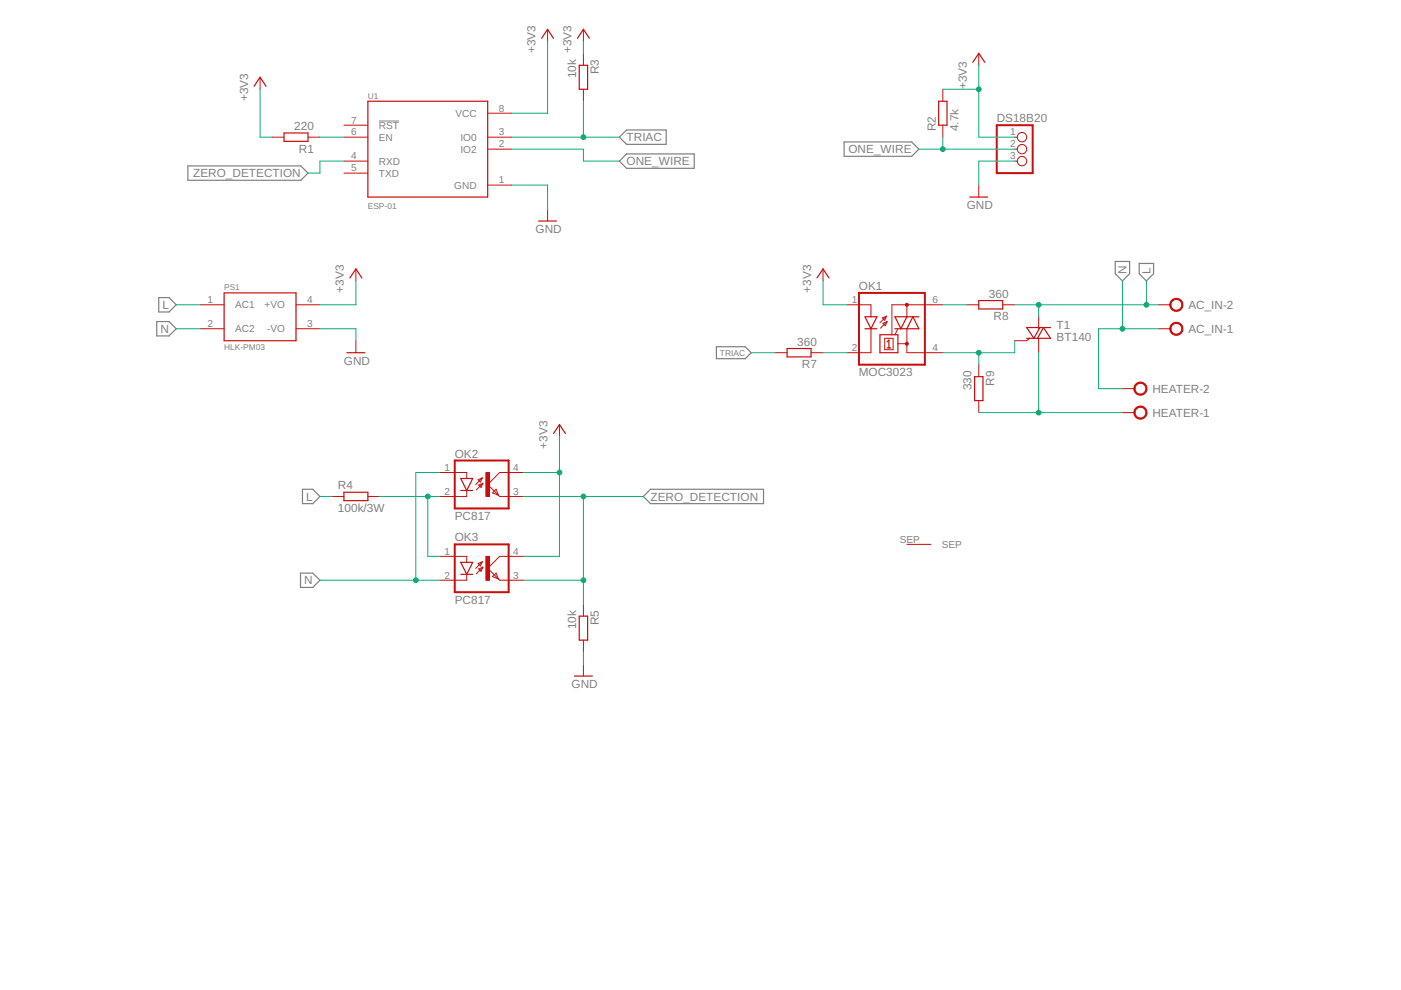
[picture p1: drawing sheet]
<svg xmlns="http://www.w3.org/2000/svg" width="297mm" height="210mm" viewBox="0 0 297 210" stroke-linecap="round" stroke-linejoin="round" font-family="sans-serif">
<path d="M80.3 25.7h4.3" fill="none" stroke="#808080" stroke-width=".21"/>
<path d="M39.8 35.2h24l1.5 1.5-1.5 1.5h-24zM131.3 34.2l1.5-1.6h14.4v3.1h-14.4zM131.3 29.1l1.5-1.5h8.4v3h-8.4zM179 30.1h14.3l1.5 1.5-1.5 1.5h-14.3zM236.5 55.4h3v2.6l-1.5 1.6-1.5-1.6zM241.5 55.9h3.1v2.1l-1.5 1.6-1.6-1.6zM33.2 68.2h2.6l1.6 1.5-1.6 1.5h-2.6zM33.7 63.1h2.1l1.6 1.5-1.6 1.5h-2.1zM151.9 73.5h6.1l1.3 1.3-1.3 1.3h-6.1zM64.1 103.7h2.2l1.5 1.6-1.5 1.5h-2.2zM136.4 105.3l1.5-1.6h24v3.1h-24zM63.7 121.5h2.6l1.5 1.5-1.5 1.5h-2.6z" fill="none" stroke="#808080" stroke-width=".25"/>
<g fill="none" stroke="#c90d0c" stroke-width=".25">
<path d="M53.9 18.3l1.2-1.9 1.3 1.9M114.8 8.1l1.3-1.9 1.2 1.9M122.4 8.1l1.3-1.9 1.3 1.9M122.8 13.8h1.8v5.1h-1.8zM206.2 13.2l1.3-1.9 1.3 1.9M60.2 28.2h5.1v1.8h-5.1zM78 21.5h25.4v20.3h-25.4zM199 21.5h1.8v5h-1.8zM74.2 58.9l1.3-1.9 1.2 1.9M114.2 46.9h3.8M173.2 58.9l1.3-1.9 1.3 1.9M205.6 41.8h3.8"/>
<path d="M47.5 62.1h15.3v10.1h-15.3zM73.6 74.8h3.8M166.9 73.9h5.1v1.8h-5.1zM183.4 67.2h2.5l-1.2 2.5zM183.4 69.7h2.5M186.6 71h3.8v3.8h-3.8zM188.1 73.8h.7M188.1 72.5l.4-.4v1.7M189.7 69.7h5.1l-1.3-2.5-1.2 2.5M192.3 67.2l-1.3 2.5-1.3-2.5h5.1M206.6 79.9h1.8v5h-1.8zM207.5 63.7h5.1v1.8h-5.1z"/>
<path d="M217.7 71.7h5l-1.5-2.3-1.2 2.3M220.5 69.4l-1.3 2.3-1.5-2.3h5M117.3 91.9l1.3-1.9 1.3 1.9M72.9 104.4h5.1v1.8h-5.1zM97.7 101.5h2.5l-1.2 2.5zM97.7 104h2.5M97.7 119.2h2.5l-1.2 2.6zM97.7 121.8h2.5M122.8 130.6h1.8v5.1h-1.8zM121.8 143.3h3.8"/>
</g>
<g fill="none" stroke="#c90d0c" stroke-width=".21">
<path d="M55.1 16.4v2.5M116.1 6.2v2.6M123.7 6.2v2.6M123.7 11.3v2.5M123.7 18.9v2.6M199.9 18.9v2.6M207.5 11.3v2.5M57.7 29.1h2.5M65.3 29.1h2.5M72.9 36.7h5.1M72.9 34.2h5.1M72.9 29.1h5.1"/>
<path d="M72.9 26.5h5.1M103.4 24h5.1M103.4 39.2h5.1M103.4 29.1h5.1M103.4 31.6h5.1M199.9 26.5v2.6M207.5 39.2v2.6M215.1 34.2h.6M215.1 29.1h.6M215.1 31.6h.6M75.5 57v2.6M116.1 44.3v2.6"/>
<path d="M174.5 57v2.6M42.4 64.6h5.1M42.4 69.7h5.1M62.8 64.6h5M62.8 69.7h5M75.5 72.2v2.6M164.3 74.8h2.6M172 74.8h2.5M179.6 64.6h5.1v2.6M184.7 69.7v5.1h-5.1M187.1 67.4l.9-.4-.4 .9zM187.2 68.6l.9-.4-.4 .9z"/>
<path d="M187.6 71.7h1.8v2.4h-1.8zM188 67l-1.4 1.4M188.1 68.2l-1.4 1.4M190.4 69.7l-.7 1.3M190.4 72.9h1.9M192.3 64.6v2.6M192.3 69.7v5.1h7.6M199.9 64.6h-10.8v6.4M205 64.6h2.5M207.5 77.3v2.6M212.6 64.6h2.5M218.3 71.7l-.6 .5h-2.6"/>
<path d="M220.2 67.2v2.5M220.2 71.7v3.1M245.6 64.6h2.5M245.6 69.7h2.5M118.6 90v2.6M207.5 84.9v2.6M238 87.5h2.5M238 82.4h2.5M70.4 105.3h2.5M78 105.3h2.5M93.2 100.2h5.8v1.3M93.2 118h5.8v1.2"/>
<path d="M99 104v1.3h-5.8M101.4 101.7l.9-.4-.4 .9zM101.4 119.5l.9-.4-.4 .9zM101.5 102.8l.9-.3-.4 .9zM102.3 101.3l-1.4 1.4M102.3 119.1l-1.4 1.4M102.4 102.5l-1.4 1.4M105.2 103.7l.5 1.3-1.3-.5zM111 100.2h-5.1l-2.5 2.5 2.5 2.6h5.1M111 118h-5.1l-2.5 2.5 2.3 2.3M192.3 115.4h5.1M99 121.8v1.2h-5.8"/>
<path d="M101.5 120.6l.9-.4-.4 .9zM102.4 120.2l-1.4 1.4M104.4 122.3l.8-.8 .5 1.3zM105.7 122.8l.2 .2h5.1M123.7 128.1v2.5M123.7 135.7v2.6M123.7 140.8v2.5"/>
<circle cx="216.7" cy="29.1" r=".99"/>
<circle cx="216.7" cy="34.2" r=".99"/>
<circle cx="216.7" cy="31.6" r=".99"/>
</g>
<path d="M211.3 26.5h7.6v10.2h-7.6zM182.1 62.1h14v15.2h-14zM96.4 97.6h11.4v10.2h-11.4zM96.4 115.4h11.4v10.2h-11.4z" fill="none" stroke="#c90d0c" stroke-width=".42"/>
<g fill="#c90d0c" stroke="#c90d0c" stroke-width=".21">
<path d="M248.4 68.7a1.4 1.4 0 0 1 2.2 .3 1.4 1.4 0 0 1-.8 2.1 1.4 1.4 0 0 1-1.8-1.4h.3a1.15 1.15 0 0 1 1.6-1.1 1.15 1.15 0 0 1 .3 2 1.15 1.15 0 0 1-1.9-.6v-.3h-.3z" fill-rule="evenodd"/>
<path d="M248.4 63.7a1.4 1.4 0 0 1 2.2 .2 1.4 1.4 0 0 1-.8 2.1 1.4 1.4 0 0 1-1.8-1.4h.3a1.15 1.15 0 0 1 1.6-1 1.15 1.15 0 0 1 .3 1.9 1.15 1.15 0 0 1-1.9-.6v-.3h-.3z" fill-rule="evenodd"/>
<path d="M240.8 86.5a1.4 1.4 0 0 1 2.2 .3 1.4 1.4 0 0 1-.8 2 1.4 1.4 0 0 1-1.8-1.3h.2a1.15 1.15 0 0 1 1.7-1.1 1.15 1.15 0 0 1 .2 1.9 1.15 1.15 0 0 1-1.8-.5l-.1-.3h-.2z" fill-rule="evenodd"/>
<path d="M240.8 81.4a1.4 1.4 0 0 1 2.2 .3 1.4 1.4 0 0 1-.8 2.1 1.4 1.4 0 0 1-1.8-1.4h.2a1.15 1.15 0 0 1 1.7-1.1 1.15 1.15 0 0 1 .2 2 1.15 1.15 0 0 1-1.8-.6l-.1-.3h-.2z" fill-rule="evenodd"/>
<circle cx="192.3" cy="64.6" r=".33"/>
<circle cx="192.3" cy="72.9" r=".33"/>
</g>
<g fill="#c90d0c" stroke="#c90d0c" stroke-width=".21">
<path d="M103 100.2h.8v5.1h-.8z"/>
<path d="M103 118h.8v5h-.8z"/>
</g>
<g fill="none" stroke="#0dab76" stroke-width=".21">
<path d="M55.1 18.9v10.2h2.6M116.1 8.8v15.2h-7.6M123.7 8.8v2.5M199.9 18.9h7.6M207.5 13.8v15.3h7.6M67.8 29.1h5.1M72.9 34.2h-5.1v2.5h-2.5M108.5 39.2h7.6v5.1M108.5 29.1h22.8M108.5 31.6h15.2v2.6h7.6M123.7 21.5v7.6M194.8 31.6h20.3"/>
<path d="M199.9 29.1v2.5M215.1 34.2h-7.6v5M75.5 59.6v5h-7.7M174.5 59.6v5h5.1M238 59.6v10.1M243.1 59.6v5M37.4 64.6h5M37.4 69.7h5M67.8 69.7h7.7v2.5M159.3 74.8h5M174.5 74.8h5.1M199.9 64.6h5.1"/>
<path d="M207.5 74.8v2.5M215.1 64.6h30.5M215.1 72.2v2.6h-15.2M220.2 64.6v2.6M220.2 74.8v12.7M245.6 69.7h-12.7v12.7h5.1M118.6 92.6v25.4h-7.6M207.5 87.5h30.5M67.8 105.3h2.6M80.5 105.3h12.7M90.7 105.3v12.7h2.5M93.2 100.2h-5v22.8"/>
<path d="M111 100.2h7.6M111 105.3h25.4M123.7 105.3v22.8M67.8 123h25.4M111 123h12.7M123.7 138.3v2.5"/>
</g>
<g fill="#0dab76" stroke="#0dab76" stroke-width=".21">
<circle cx="207.5" cy="18.9" r=".51"/>
<circle cx="118.6" cy="100.2" r=".51"/>
<circle cx="199.9" cy="31.6" r=".51"/>
<circle cx="123.7" cy="29.1" r=".51"/>
<circle cx="123.7" cy="123" r=".51"/>
<circle cx="123.7" cy="105.3" r=".51"/>
<circle cx="207.5" cy="74.8" r=".51"/>
<circle cx="220.2" cy="87.5" r=".51"/>
<circle cx="220.2" cy="64.6" r=".51"/>
<circle cx="243.1" cy="64.6" r=".51"/>
<circle cx="238" cy="69.7" r=".51"/>
<circle cx="88.2" cy="123" r=".51"/>
<circle cx="90.7" cy="105.3" r=".51"/>
</g>
<g font-size="2.5" fill="#808080">
<text x="113.5" y="11.3" transform="rotate(-90 113.5 11.3)">+3V3</text>
<text x="121.2" y="11.3" transform="rotate(-90 121.2 11.3)">+3V3</text>
<text x="122.2" y="16.6" transform="rotate(-90 122.2 16.6)">10k</text>
<text x="127" y="15.8" transform="rotate(-90 127 15.8)">R3</text>
<text x="52.6" y="21.5" transform="rotate(-90 52.6 21.5)">+3V3</text>
<text x="205" y="18.9" transform="rotate(-90 205 18.9)">+3V3</text>
<text x="62.4" y="27.6">220</text>
<text x="132.8" y="30">TRIAC</text>
<text x="198.4" y="27.8" transform="rotate(-90 198.4 27.8)">R2</text>
<text x="203.2" y="27.8" transform="rotate(-90 203.2 27.8)">4.7k</text>
<text x="211.3" y="25.9">DS18B20</text>
<text x="63.4" y="32.4">R1</text>
<text x="132.8" y="35.1">ONE_WIRE</text>
<text x="179.9" y="32.5">ONE_WIRE</text>
<text x="41" y="37.6">ZERO_DETECTION</text>
<text x="205" y="44.3">GND</text>
<text x="113.5" y="49.4">GND</text>
<text x="238.9" y="58" transform="rotate(-90 238.9 58)">N</text>
<text x="244" y="58" transform="rotate(-90 244 58)">L</text>
<text x="34.4" y="65.5">L</text>
<text x="72.9" y="62.1" transform="rotate(-90 72.9 62.1)">+3V3</text>
<text x="172" y="62.1" transform="rotate(-90 172 62.1)">+3V3</text>
<text x="182.1" y="61.5">OK1</text>
<text x="209.7" y="63.1">360</text>
<text x="252" y="65.5">AC_IN-2</text>
<text x="34" y="70.6">N</text>
<text x="210.7" y="67.9">R8</text>
<text x="224" y="69.7">T1</text>
<text x="252" y="70.6">AC_IN-1</text>
<text x="72.9" y="77.3">GND</text>
<text x="169" y="73.3">360</text>
<text x="224" y="72.2">BT140</text>
<text x="170" y="78.1">R7</text>
<text x="182.1" y="79.8">MOC3023</text>
<text x="206" y="82.8" transform="rotate(-90 206 82.8)">330</text>
<text x="210.8" y="81.8" transform="rotate(-90 210.8 81.8)">R9</text>
<text x="244.3" y="83.3">HEATER-2</text>
<text x="244.3" y="88.4">HEATER-1</text>
<text x="116.1" y="95.1" transform="rotate(-90 116.1 95.1)">+3V3</text>
<text x="96.4" y="97">OK2</text>
<text x="64.9" y="106.1">L</text>
<text x="71.6" y="103.8">R4</text>
<text x="137.9" y="106.1">ZERO_DETECTION</text>
<text x="71.6" y="108.6">100k/3W</text>
<text x="96.4" y="110.3">PC817</text>
<text x="96.4" y="114.8">OK3</text>
<text x="64.5" y="123.9">N</text>
<text x="96.4" y="128.1">PC817</text>
<text x="122.2" y="133.4" transform="rotate(-90 122.2 133.4)">10k</text>
<text x="127" y="132.6" transform="rotate(-90 127 132.6)">R5</text>
<text x="121.2" y="145.9">GND</text>
</g>
<g font-size="2.1" fill="#808080">
<text x="105.7" y="23.7">8</text>
<text x="74.5" y="28.7">6</text>
<text x="74.5" y="26.2">7</text>
<text x="80.3" y="29.8">EN</text>
<text x="80.3" y="27.3">RST</text>
<text x="96.5" y="24.8">VCC</text>
<text x="97.6" y="29.8">IO0</text>
<text x="105.7" y="28.7">3</text>
<text x="214.1" y="28.7">1</text>
<text x="74.5" y="33.8">4</text>
<text x="80.3" y="34.9">RXD</text>
<text x="97.6" y="32.4">IO2</text>
<text x="105.7" y="31.3">2</text>
<text x="214.1" y="31.3">2</text>
<text x="214.1" y="33.8">3</text>
<text x="74.5" y="36.3">5</text>
<text x="80.3" y="37.5">TXD</text>
<text x="96.3" y="40">GND</text>
<text x="105.7" y="38.9">1</text>
<text x="44" y="64.3">1</text>
<text x="49.9" y="65.4">AC1</text>
<text x="56.1" y="65.4">+VO</text>
<text x="65.1" y="64.3">4</text>
<text x="180.6" y="64.3">1</text>
<text x="197.7" y="64.3">6</text>
<text x="44" y="69.4">2</text>
<text x="49.9" y="70.5">AC2</text>
<text x="56.6" y="70.5">-VO</text>
<text x="65.1" y="69.4">3</text>
<text x="180.6" y="74.4">2</text>
<text x="197.7" y="74.4">4</text>
<text x="94.2" y="99.8">1</text>
<text x="108.8" y="99.8">4</text>
<text x="94.2" y="104.9">2</text>
<text x="108.8" y="104.9">3</text>
<text x="94.2" y="117.6">1</text>
<text x="108.8" y="117.6">4</text>
<text x="190.8" y="115.1">SEP</text>
<text x="199.7" y="116.2">SEP</text>
<text x="94.2" y="122.7">2</text>
<text x="108.8" y="122.7">3</text>
</g>
<g font-size="1.8" fill="#808080">
<text x="78" y="20.9">U1</text>
<text x="78" y="44.3">ESP-01</text>
<text x="47.5" y="61.6">PS1</text>
<text x="47.5" y="74.3">HLK-PM03</text>
<text x="152.6" y="75.4">TRIAC</text>
</g>
</svg>
